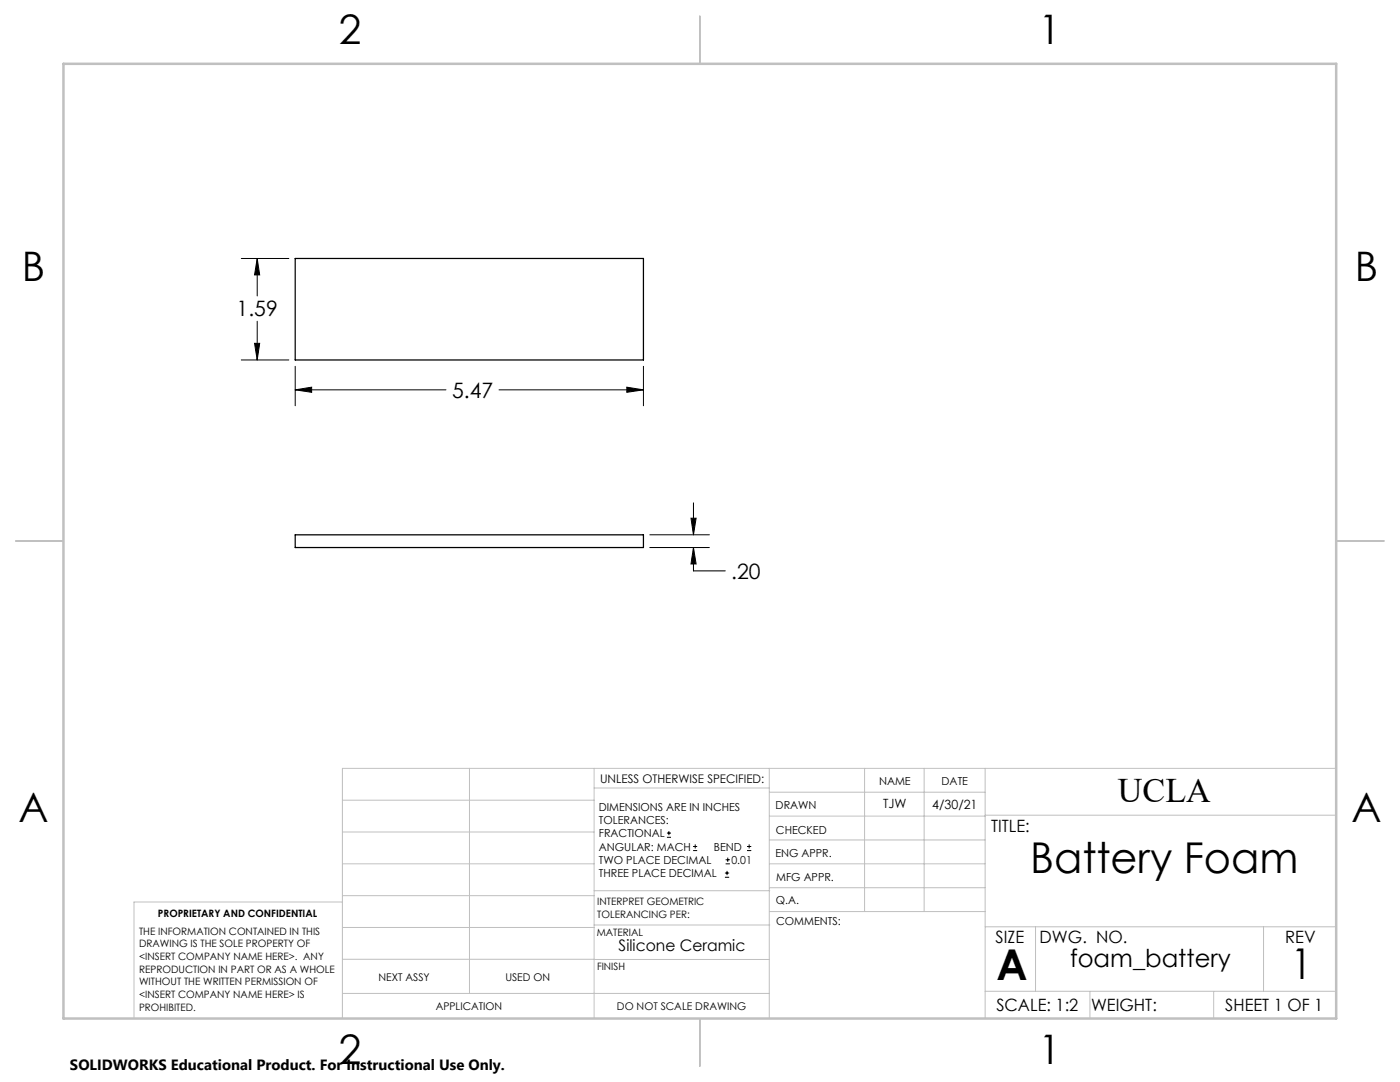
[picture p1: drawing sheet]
<svg xmlns="http://www.w3.org/2000/svg" width="279mm" height="216mm" viewBox="0 0 279 216" stroke-linecap="round" stroke-linejoin="round" font-family="sans-serif">
<g fill="none" stroke="#000" stroke-width=".2">
<path d="M48.2 51.6h9.4M51.3 51.6l.5 3.3h-1zM51.3 51.6v7.5M48.2 71.8h9.4M50.8 68.5h1l-.5 3.3zM51.3 64.1v7.7M58.9 77.8l3.3-.5v1zM58.9 73.1v7.9M58.9 77.8h30.1M99.6 77.8h28.8M125.1 77.3l3.3 .5-3.3 .5zM128.4 73.1v7.9"/>
<path d="M129.7 109.3h11.9M129.7 106.7h11.9M137.9 103.4h1l-.5 3.3zM138.4 109.3l.5 3.2h-1zM138.4 109.3v4.6h6.3M138.4 100.3v6.4M133.1 167.1h.8M133.1 166.2h.8M133.5 165.8v.9M138.3 169.7h.8M138.3 168.9h.8M138.7 168.5v.8"/>
<path d="M144.7 175h.8M144.7 174.2h.8M144.8 172.4h.9M144.8 171.6h.9M145.1 173.8v.8M145.2 171.1v.9M149.1 169.7h.8M149.1 168.9h.8M149.5 168.5v.8"/>
</g>
<g fill="none" stroke="#c0c0c0" stroke-width=".2">
<path d="M68.3 159.7h50.3M93.7 153.3v44.9M118.6 153.3v49.9M118.6 157.2h34.9M153.5 153.3v49.9M153.5 158.1h43.1M172.5 153.3v28.6M184.4 153.3v28.6M196.6 153.3v49.9M266.7 153.3h-198.4v49.9M68.3 178.7h50.3M68.3 172.4h50.3"/>
<path d="M68.3 166h50.3M68.3 180h-41.6v23.2M118.6 177.7h35M153.5 167.6h43.1M153.5 162.8h43.1M153.5 172.4h43.1M153.5 177.1h43.1M196.6 162.7h70.1M68.3 198.2h85.2M68.3 191.4l85.2 .1M68.3 185.1h50.3M118.6 184.6h35"/>
<path d="M153.6 181.9h43M196.6 197.8h70.1M196.6 184.9h70.1M206.7 184.9v12.9M217.5 197.8v5.4M242.2 197.8v5.4M252.2 184.9v12.9"/>
</g>
<path d="M139.7 3.2v9.5M3.1 107.9h9.6M266.7 107.9h9.5M139.7 203.2v9.6" fill="none" stroke="#c0c0c0" stroke-width=".25"/>
<path d="M12.7 12.7h254v190.5h-254z" fill="none" stroke="#c0c0c0" stroke-width=".5"/>
<path d="M138.4 109.3l.5 3.2h-1zM137.9 103.4h1l-.5 3.3zM58.9 77.8l3.3-.5v1zM125.1 77.3l3.3 .5-3.3 .5zM51.3 51.6l.5 3.3h-1zM50.8 68.5h1l-.5 3.3z" fill="#000"/>
<path d="M58.9 51.6h69.5v20.2h-69.5zM58.9 106.7h69.5v2.6h-69.5z" fill="none" stroke="#000" stroke-width=".25"/>
<g font-size="8.5">
<text x="205.6" y="174.2">Battery Foam</text>
<text x="198.9" y="195.5">A</text>
<text x="257.6" y="195.4">1</text>
</g>
<g font-size="8.1">
<text x="67.6" y="8.9">2</text>
<text x="207.3" y="8.9">1</text>
<text x="4.4" y="56.1">B</text>
<text x="270.4" y="56.1">B</text>
<text x="3.7" y="164.1">A</text>
<text x="269.7" y="164.1">A</text>
<text x="67.6" y="212.4">2</text>
<text x="207.3" y="212.4">1</text>
</g>
<text font-size="6.9" x="223.1" y="160.1">UCLA</text>
<text font-size="4.9" x="213.6" y="193">foam_battery</text>
<g font-size="4.2">
<text x="47.2" y="63.2">1.59</text>
<text x="90.2" y="79.4">5.47</text>
<text x="145.9" y="115.5">.20</text>
</g>
<g font-size="3.4">
<text x="197.8" y="166">TITLE:</text>
<text x="198.7" y="188.1">SIZE</text>
<text x="207.5" y="188.1">DWG. NO.</text>
<text x="256.5" y="188.2">REV</text>
<text x="198.8" y="201.7">SCALE: 1:2</text>
<text x="217.7" y="201.8">WEIGHT:</text>
<text x="244.5" y="201.7">SHEET 1 OF 1</text>
</g>
<text font-size="3.2" x="123.5" y="189.8">Silicone Ceramic</text>
<text font-size="3" x="14" y="213.5">SOLIDWORKS Educational Product. For Instructional Use Only.</text>
<g font-size="2.5">
<text x="176.2" y="161.3">TJW</text>
<text x="186.1" y="161.4">4/30/21</text>
</g>
<text font-size="2.4" x="119.8" y="156.2">UNLESS OTHERWISE SPECIFIED:</text>
<g font-size="2.2">
<text x="119.5" y="161.8">DIMENSIONS ARE IN INCHES</text>
<text x="154.8" y="161.4">DRAWN</text>
<text x="175.4" y="156.6">NAME</text>
<text x="187.9" y="156.7">DATE</text>
<text x="119.5" y="164.4">TOLERANCES:</text>
<text x="119.5" y="167.1">FRACTIONAL</text>
<text x="154.9" y="166.3">CHECKED</text>
<text x="119.5" y="169.7">ANGULAR: MACH</text>
<text x="119.5" y="172.4">TWO PLACE DECIMAL</text>
<text x="142.5" y="169.7">BEND</text>
<text x="146" y="172.4">0.01</text>
<text x="154.8" y="171">ENG APPR.</text>
<text x="119.5" y="175">THREE PLACE DECIMAL</text>
<text x="154.9" y="175.7">MFG APPR.</text>
<text x="154.9" y="180.4">Q.A.</text>
<text x="154.9" y="184.6">COMMENTS:</text>
</g>
<g font-size="2.1">
<text x="75.5" y="195.7">NEXT ASSY</text>
<text x="100.9" y="195.7">USED ON</text>
<text x="86.9" y="201.5">APPLICATION</text>
<text x="123.1" y="201.6">DO NOT SCALE DRAWING</text>
</g>
<g font-size="2">
<text x="31.5" y="182.9">PROPRIETARY AND CONFIDENTIAL</text>
<text x="119.2" y="180.6">INTERPRET GEOMETRIC</text>
<text x="119.2" y="183.1">TOLERANCING PER:</text>
<text x="27.8" y="186.5">THE INFORMATION CONTAINED IN THIS</text>
<text x="27.8" y="189">DRAWING IS THE SOLE PROPERTY OF</text>
<text x="27.8" y="191.6">&lt;INSERT COMPANY NAME HERE&gt;. ANY</text>
<text x="119.1" y="186.7">MATERIAL</text>
<text x="27.8" y="194.1">REPRODUCTION IN PART OR AS A WHOLE</text>
<text x="27.8" y="196.6">WITHOUT THE WRITTEN PERMISSION OF</text>
<text x="119.1" y="193.5">FINISH</text>
<text x="27.8" y="199.1">&lt;INSERT COMPANY NAME HERE&gt; IS</text>
<text x="27.8" y="201.7">PROHIBITED.</text>
</g>
</svg>
